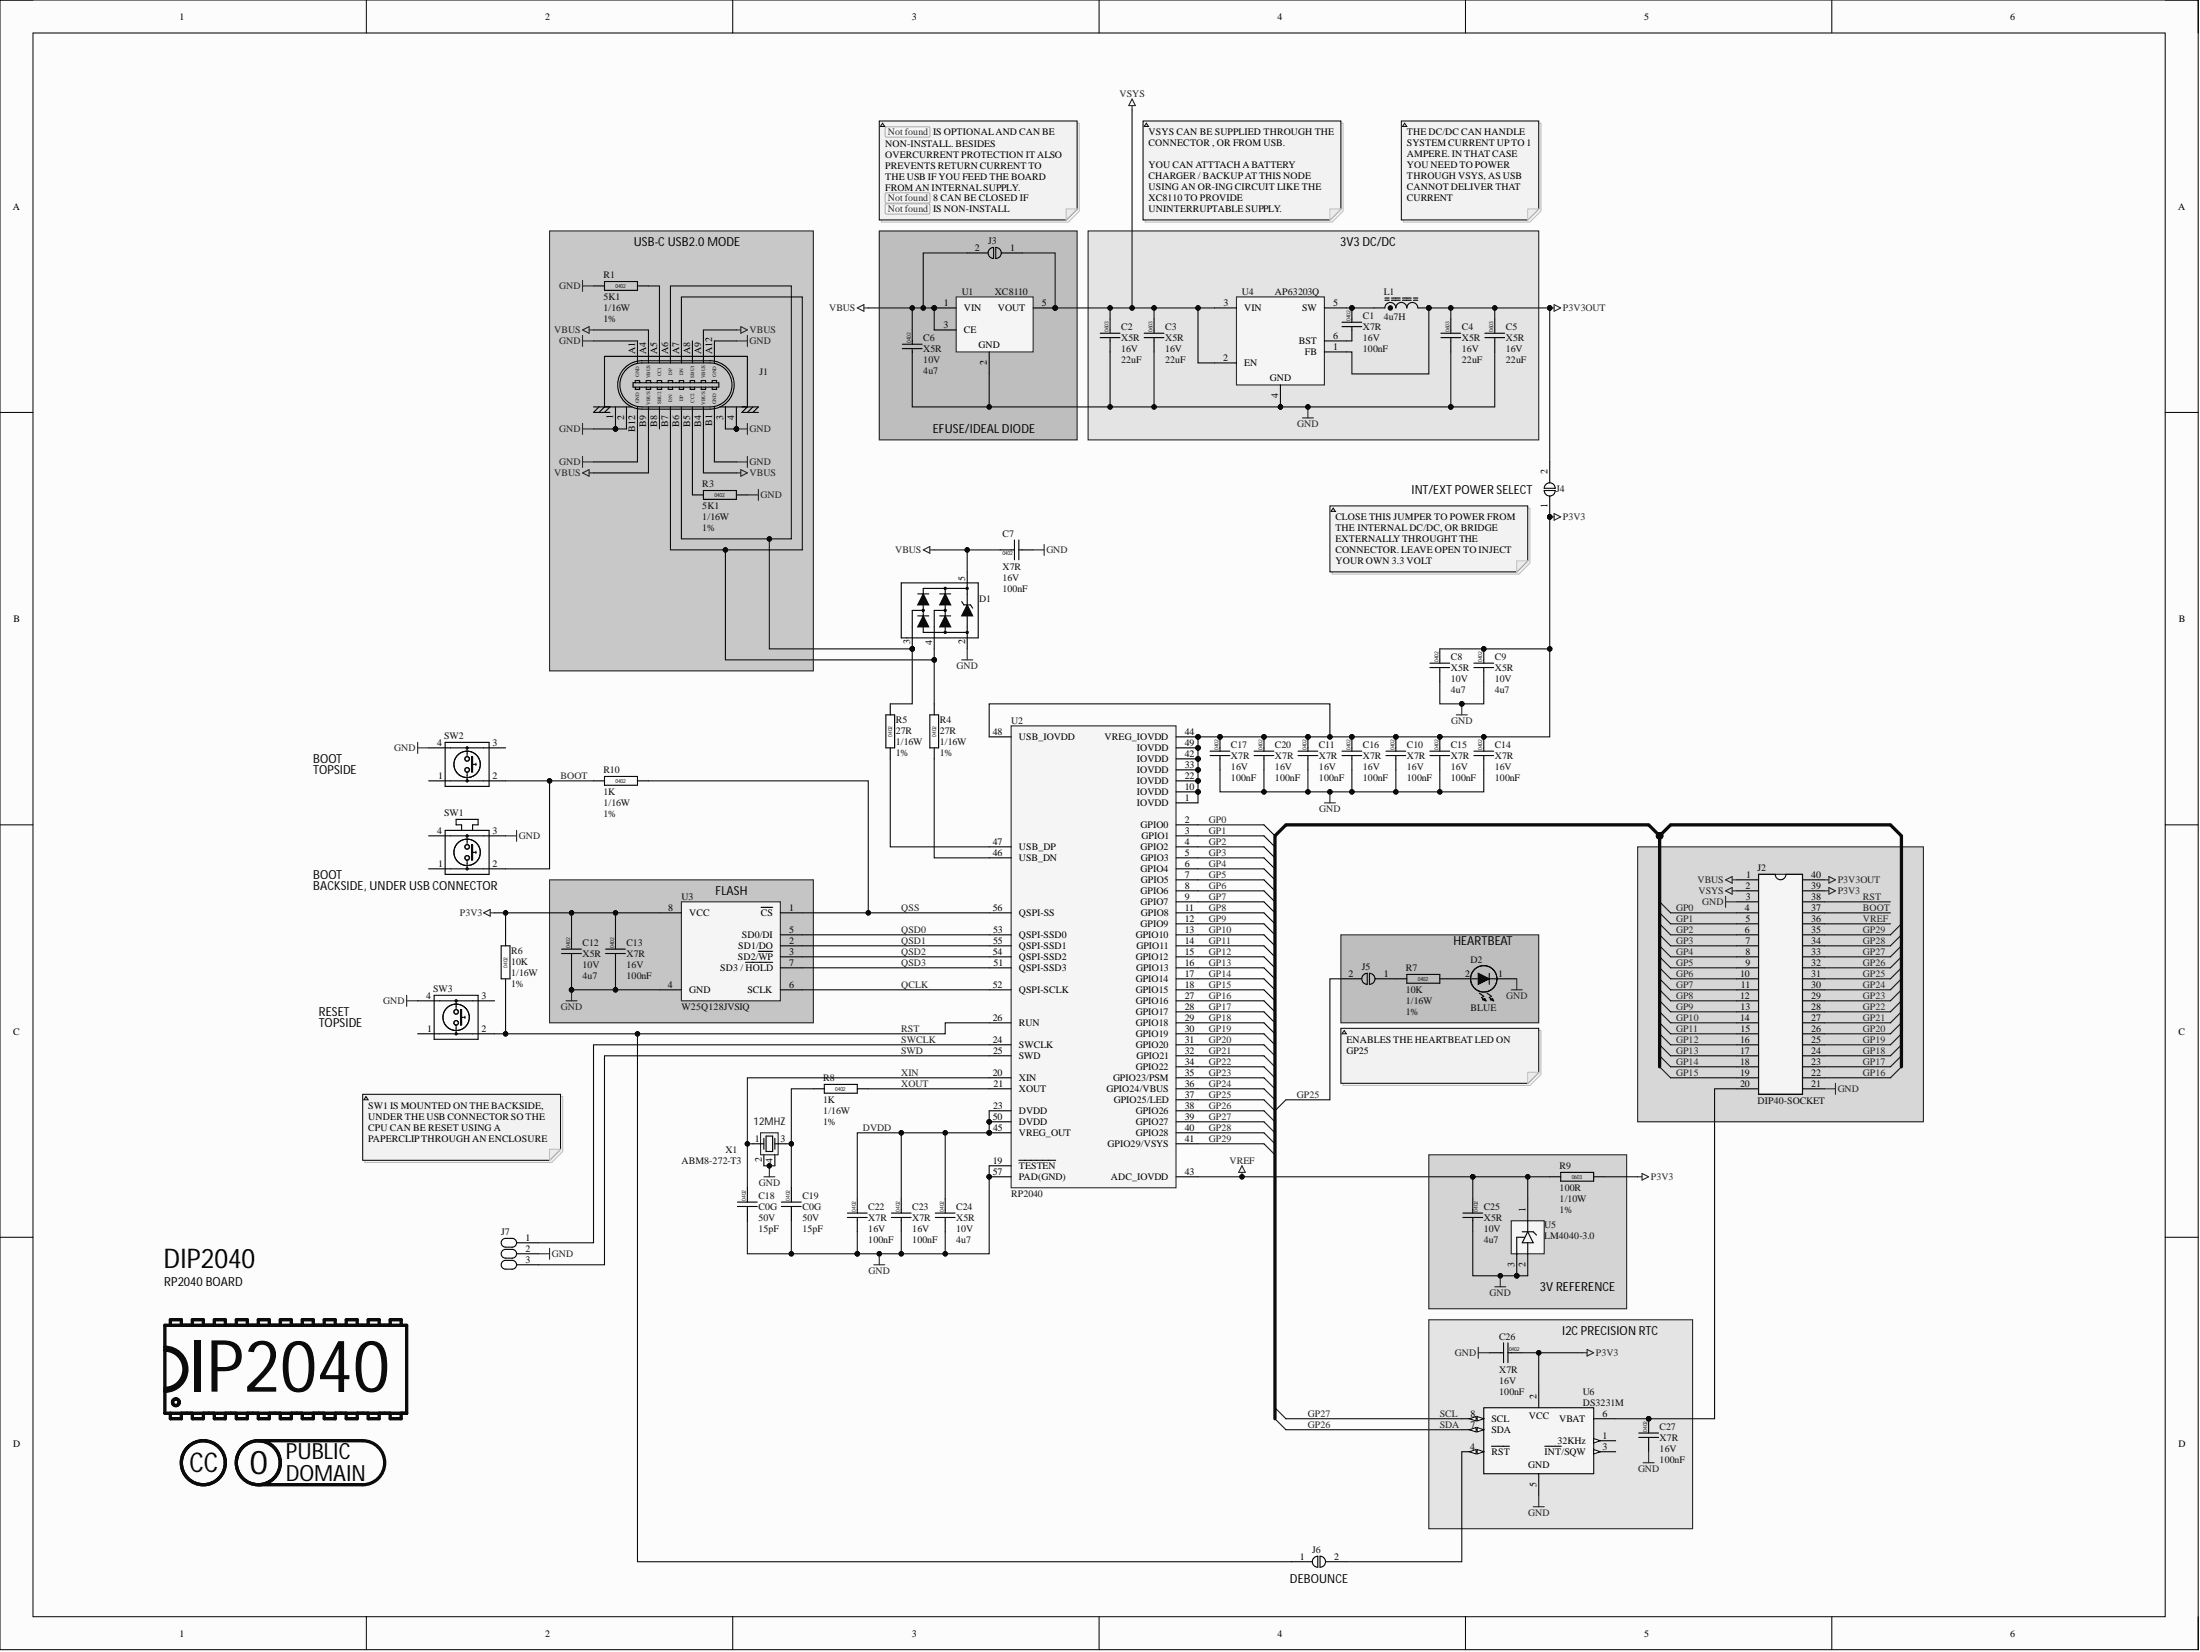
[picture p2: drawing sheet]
# Altium project DIP2040.PrjPcb
1 sheet, 57 parts. Net scope: global (net labels, ports and power ports of the same name join across sheets).
Board file: DIP2040.PcbDoc

## Sheet DIP2040.SchDoc
size C; SheetNumber: 1; SheetTotal: 1

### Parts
C1  Dielectric: X7R  Voltage: 16V  Capacitance: 100nF  [CAPC0402]  (hidden comment: CAP0402)
C2  Dielectric: X5R  Voltage: 16V  Capacitance: 22uF  [CAPC0603]  (hidden comment: CAP0603)
C3  Dielectric: X5R  Voltage: 16V  Capacitance: 22uF  [CAPC0603]  (hidden comment: CAP0603)
C4  Dielectric: X5R  Voltage: 16V  Capacitance: 22uF  [CAPC0603]  (hidden comment: CAP0603)
C5  Dielectric: X5R  Voltage: 16V  Capacitance: 22uF  [CAPC0603]  (hidden comment: CAP0603)
C6  Dielectric: X5R  Voltage: 10V  Capacitance: 4u7  [CAPC0402]  (hidden comment: CAP0402)
C7  Dielectric: X7R  Voltage: 16V  Capacitance: 100nF  [CAPC0402]  (hidden comment: CAP0402)
C8  Dielectric: X5R  Voltage: 10V  Capacitance: 4u7  [CAPC0402]  (hidden comment: CAP0402)
C9  Dielectric: X5R  Voltage: 10V  Capacitance: 4u7  [CAPC0402]  (hidden comment: CAP0402)
C10  Dielectric: X7R  Voltage: 16V  Capacitance: 100nF  [CAPC0402]  (hidden comment: CAP0402)
C11  Dielectric: X7R  Voltage: 16V  Capacitance: 100nF  [CAPC0402]  (hidden comment: CAP0402)
C12  Dielectric: X5R  Voltage: 10V  Capacitance: 4u7  [CAPC0402]  (hidden comment: CAP0402)
C13  Dielectric: X7R  Voltage: 16V  Capacitance: 100nF  [CAPC0402]  (hidden comment: CAP0402)
C14  Dielectric: X7R  Voltage: 16V  Capacitance: 100nF  [CAPC0402]  (hidden comment: CAP0402)
C15  Dielectric: X7R  Voltage: 16V  Capacitance: 100nF  [CAPC0402]  (hidden comment: CAP0402)
C16  Dielectric: X7R  Voltage: 16V  Capacitance: 100nF  [CAPC0402]  (hidden comment: CAP0402)
C17  Dielectric: X7R  Voltage: 16V  Capacitance: 100nF  [CAPC0402]  (hidden comment: CAP0402)
C18  Dielectric: C0G  Voltage: 50V  Capacitance: 15pF  [CAPC0402]  (hidden comment: CAP0603)
C19  Dielectric: C0G  Voltage: 50V  Capacitance: 15pF  [CAPC0402]  (hidden comment: CAP0603)
C20  Dielectric: X7R  Voltage: 16V  Capacitance: 100nF  [CAPC0402]  (hidden comment: CAP0402)
C22  Dielectric: X7R  Voltage: 16V  Capacitance: 100nF  [CAPC0402]  (hidden comment: CAP0402)
C23  Dielectric: X7R  Voltage: 16V  Capacitance: 100nF  [CAPC0402]  (hidden comment: CAP0402)
C24  Dielectric: X5R  Voltage: 10V  Capacitance: 4u7  [CAPC0402]  (hidden comment: CAP0402)
C25  Dielectric: X5R  Voltage: 10V  Capacitance: 4u7  [CAPC0402]  (hidden comment: CAP0402)
C26  Dielectric: X7R  Voltage: 16V  Capacitance: 100nF  [CAPC0402]  (hidden comment: CAP0402)
C27  Dielectric: X7R  Voltage: 16V  Capacitance: 100nF  [CAPC0402]  (hidden comment: CAP0402)
D1  TVS-WURTH-824011  [SOT23-5]  (value not drawn)
D2  BLUE  [LED-0603-BLUE]
J1  CONN-USBC-USB2-HOR  [CONN-GCT-USB4085]  (value not drawn)
J2  DIP40-SOCKET  [CONN-DIP40-SOCKET]
J3  SOLDERPAD-2  [SOLDERPAD-2]  (value not drawn)  (no BOM)
J4  SOLDERPAD-2  [SOLDERPAD-2]  (value not drawn)  (no BOM)
J5  SOLDERPAD-2  [SOLDERPAD-2]  (value not drawn)  (no BOM)
J6  SOLDERPAD-2  [SOLDERPAD-2]  (value not drawn)  (no BOM)
J7  CONN-TESTPAD-1.5X1-2MMP-3  [CONN-TESTPAD-1.5X1-2MMP-3]  (value not drawn)  (no BOM)
L1  value 4u7H  [IND-ABRACON-ASPI-3012S-3R9N-T]  (hidden comment: 4.7uH)
LOGO1  LOGO-LICENSE-CC0-PUBLIC  [LOGO-LICENSE-CC0-PUBLIC]  (value not drawn)  (no BOM)
LOGO2  LOGO-LICENSE-CC  [LOGO-LICENSE-CC]  (value not drawn)  (no BOM)
R1  value 5K1  Power: 1/16W  Tolerance: 1%  [RESC0402]  (hidden comment: RESC0402)
R3  value 5K1  Power: 1/16W  Tolerance: 1%  [RESC0402]  (hidden comment: RESC0402)
R4  value 27R  Power: 1/16W  Tolerance: 1%  [RESC0402]  (hidden comment: RESC0402)
R5  value 27R  Power: 1/16W  Tolerance: 1%  [RESC0402]  (hidden comment: RESC0402)
R6  value 10K  Power: 1/16W  Tolerance: 1%  [RESC0402]  (hidden comment: RESC0402)
R7  value 10K  Power: 1/16W  Tolerance: 1%  [RESC0402]  (hidden comment: RESC0402)
R8  value 1K  Power: 1/16W  Tolerance: 1%  [RESC0402]  (hidden comment: RESC0402)
R9  value 100R  Power: 1/10W  Tolerance: 1%  [RES0603]  (hidden comment: RESC0603)
R10  value 1K  Power: 1/16W  Tolerance: 1%  [RESC0402]  (hidden comment: RESC0402)
SW1  SWITCH-E-SWITCH-TL1016  [SWITCH-ESWITCH-TL1016]  (value not drawn)
SW2  SWITCH-PANASONIC-EVP-AA202K  [SWITCH-PANASONIC-EVP-AA202K]  (value not drawn)
SW3  SWITCH-PANASONIC-EVP-AA202K  [SWITCH-PANASONIC-EVP-AA202K]  (value not drawn)
U1  XC8110  [SOT23-5]
U2  RP2040  [QFN40P700X700X90-56N-TH310X310]
U3  W25Q128JVSIQ  [SO127P790-8N]
U4  AP63203Q  [SOT23-6]
U5  LM4040-3.0  [SOT23]
U6  DS3231M  [SO127P600-8N]
X1  ABM8-272-T3  [XTAL-ABRACON-ABM8-272-T3]

### Blocks framed on the sheet
USB-C USB2.0 MODE: J1 R1 R3
EFUSE/IDEAL DIODE: C6 J3 U1
3V3 DC/DC: C1-C5 L1 U4
FLASH: C12 C13 U3
HEARTBEAT: D2 J5 R7
3V REFERENCE: C25 R9 U5
I2C PRECISION RTC: C26 C27 U6

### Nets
GND: C2.2 C3.2 C4.2 C5.2 C6.2 C7.2 C8.2 C9.2 C10.2 C11.2 C12.2 C13.2 C14.2 C15.2 C16.2 C17.2 C18.2 C19.2 C20.2 C22.2 C23.2 C24.2 C25.2 C26.2 C27.2 D1.2(A) D2.1(A) J1.1 J1.2 J1.3 J1.4 J1.A1 J1.A12 J1.B1 J1.B12 J2.3 J2.21 J7.2 R1.2 R3.2 SW1.3 SW2.4 SW3.4 U1.2(GND) U2.19(~{TESTEN}) U2.57(PAD(GND)) U3.4(GND) U4.4(GND) U5.2 U5.3 U6.5(GND) X1.2 X1.4
P3V3: C8.1 C9.1 C10.1 C11.1 C12.1 C13.1 C14.1 C15.1 C16.1 C17.1 C20.1 C26.1 J2.39 J4.1 R6.2 R9.2 U2.1(IOVDD) U2.10(IOVDD) U2.22(IOVDD) U2.33(IOVDD) U2.42(IOVDD) U2.44(VREG_IOVDD) U2.48(USB_IOVDD) U2.49(IOVDD) U3.8(VCC) U6.2(VCC)
P3V3OUT: C4.1 C5.1 J2.40 J4.2 L1.2 U4.1(FB)
VBUS: C6.1 C7.1 D1.5(A) J1.A4 J1.A9 J1.B4 J1.B9 J2.1 J3.2 U1.1(VIN) U1.3(CE)
VREF: C25.1 J2.36 R9.1 U2.43(ADC_IOVDD) U5.1
VSYS: C2.1 C3.1 J2.2 J3.1 U1.5(VOUT) U4.2(EN) U4.3(VIN)
BOOT: J2.37 R10.1 SW1.2 SW2.2
DVDD: C22.1 C23.1 C24.1 U2.23(DVDD) U2.45(VREG_OUT) U2.50(DVDD)
GP0: J2.4 U2.2(GPIO0)
GP1: J2.5 U2.3(GPIO1)
GP2: J2.6 U2.4(GPIO2)
GP3: J2.7 U2.5(GPIO3)
GP4: J2.8 U2.6(GPIO4)
GP5: J2.9 U2.7(GPIO5)
GP6: J2.10 U2.8(GPIO6)
GP7: J2.11 U2.9(GPIO7)
GP8: J2.12 U2.11(GPIO8)
GP9: J2.13 U2.12(GPIO9)
GP10: J2.14 U2.13(GPIO10)
GP11: J2.15 U2.14(GPIO11)
GP12: J2.16 U2.15(GPIO12)
GP13: J2.17 U2.16(GPIO13)
GP14: J2.18 U2.17(GPIO14)
GP15: J2.19 U2.18(GPIO15)
GP16: J2.22 U2.27(GPIO16)
GP17: J2.23 U2.28(GPIO17)
GP18: J2.24 U2.29(GPIO18)
GP19: J2.25 U2.30(GPIO19)
GP20: J2.26 U2.31(GPIO20)
GP21: J2.27 U2.32(GPIO21)
GP22: J2.28 U2.34(GPIO22)
GP23: J2.29 U2.35(GPIO23/PSM)
GP24: J2.30 U2.36(GPIO24/VBUS)
GP25: J2.31 J5.2 U2.37(GPIO25/LED)
GP26: J2.32 U2.38(GPIO26) U6.7(SDA)  [also labelled SDA]
GP27: J2.33 U2.39(GPIO27) U6.8(SCL)  [also labelled SCL]
GP28: J2.34 U2.40(GPIO28)
GP29: J2.35 U2.41(GPIO29/VSYS)
QCLK: U2.52(QSPI-SCLK) U3.6(SCLK)
QSD0: U2.53(QSPI-SSD0) U3.5(SD0/DI)
QSD1: U2.55(QSPI-SSD1) U3.2(SD1/DO)
QSD2: U2.54(QSPI-SSD2) U3.3(SD2/~{WP})
QSD3: U2.51(QSPI-SSD3) U3.7(SD3_/_~{HOLD})
QSS: R10.2 U2.56(QSPI-SS) U3.1(~{CS})
RST: J2.38 J6.1 R6.1 SW3.2 U2.26(RUN)
SWCLK: J7.1 U2.24(SWCLK)
SWD: J7.3 U2.25(SWD)
XIN: C18.1 U2.20(XIN) X1.1
XOUT: R8.2 U2.21(XOUT)
NetC1_1: C1.1 L1.1 U4.5(SW)
NetC1_2: C1.2 U4.6(BST)
NetC19_1: C19.1 R8.1 X1.3
NetC27_1: C27.1 J2.20 U6.6(VBAT)
NetD1_3: D1.3(A) J1.A6 J1.B6 R5.1
NetD1_4: D1.4(A) J1.A7 J1.B7 R4.1
NetD2_2: D2.2(K) R7.2
NetJ1_A5: J1.A5 R1.1
NetJ1_B5: J1.B5 R3.1
NetJ5_1: J5.1 R7.1
NetJ6_2: J6.2 U6.4(~{RST})
NetR4_2: R4.2 U2.46(USB_DN)
NetR5_2: R5.2 U2.47(USB_DP)

Not connected (* = marked no-connect by the designer): J1 A8 B8; SW1 1 4; SW2 1 3; SW3 1 3; U6 1(32KHz) 3(~{INT}/SQW)

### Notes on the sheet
- (near J3) @{"Id":"SXHXCWCA\WCXPWTOW","ObjectType":2} IS OPTIONAL AND CAN BE NON-INSTALL. BESIDES OVERCURRENT PROTECTION IT ALSO PREVENTS RETURN CURRENT TO THE USB IF YOU FEED THE BOARD FROM AN INTERNAL SUPPLY.
  @{"Id":"SXHXCWCA\LZLKRWPJ","ObjectType":2} 8 CAN BE CLOSED IF @{"Id":"SXHXCWCA\WCXPWTOW","ObjectType":2} IS NON-INSTALL
- VSYS CAN BE SUPPLIED THROUGH THE CONNECTOR , OR FROM USB.
  YOU CAN ATTTACH A BATTERY CHARGER / BACKUP AT THIS NODE USING AN OR-ING CIRCUIT LIKE THE XC8110 TO PROVIDE UNINTERRUPTABLE SUPPLY.
- THE DC/DC CAN HANDLE SYSTEM CURRENT UP TO 1 AMPERE. IN THAT CASE YOU NEED TO POWER THROUGH VSYS, AS USB CANNOT DELIVER THAT CURRENT
- (near J4) INT/EXT POWER SELECT
- (near J4) CLOSE THIS JUMPER TO POWER FROM THE INTERNAL DC/DC, OR BRIDGE EXTERNALLY THROUGHT THE CONNECTOR. LEAVE OPEN TO INJECT YOUR OWN 3.3 VOLT
- BOOT
- TOPSIDE
- (near SW1) BACKSIDE, UNDER USB CONNECTOR
- RESET
- (near X1) 12MHZ
- ENABLES THE HEARTBEAT LED ON GP25
- SW1 IS MOUNTED ON THE BACKSIDE, UNDER THE USB CONNECTOR SO THE CPU CAN BE RESET USING A PAPERCLIP THROUGH AN ENCLOSURE
- RP2040 BOARD
- DIP2040
- IP2040
- (near J6) DEBOUNCE
